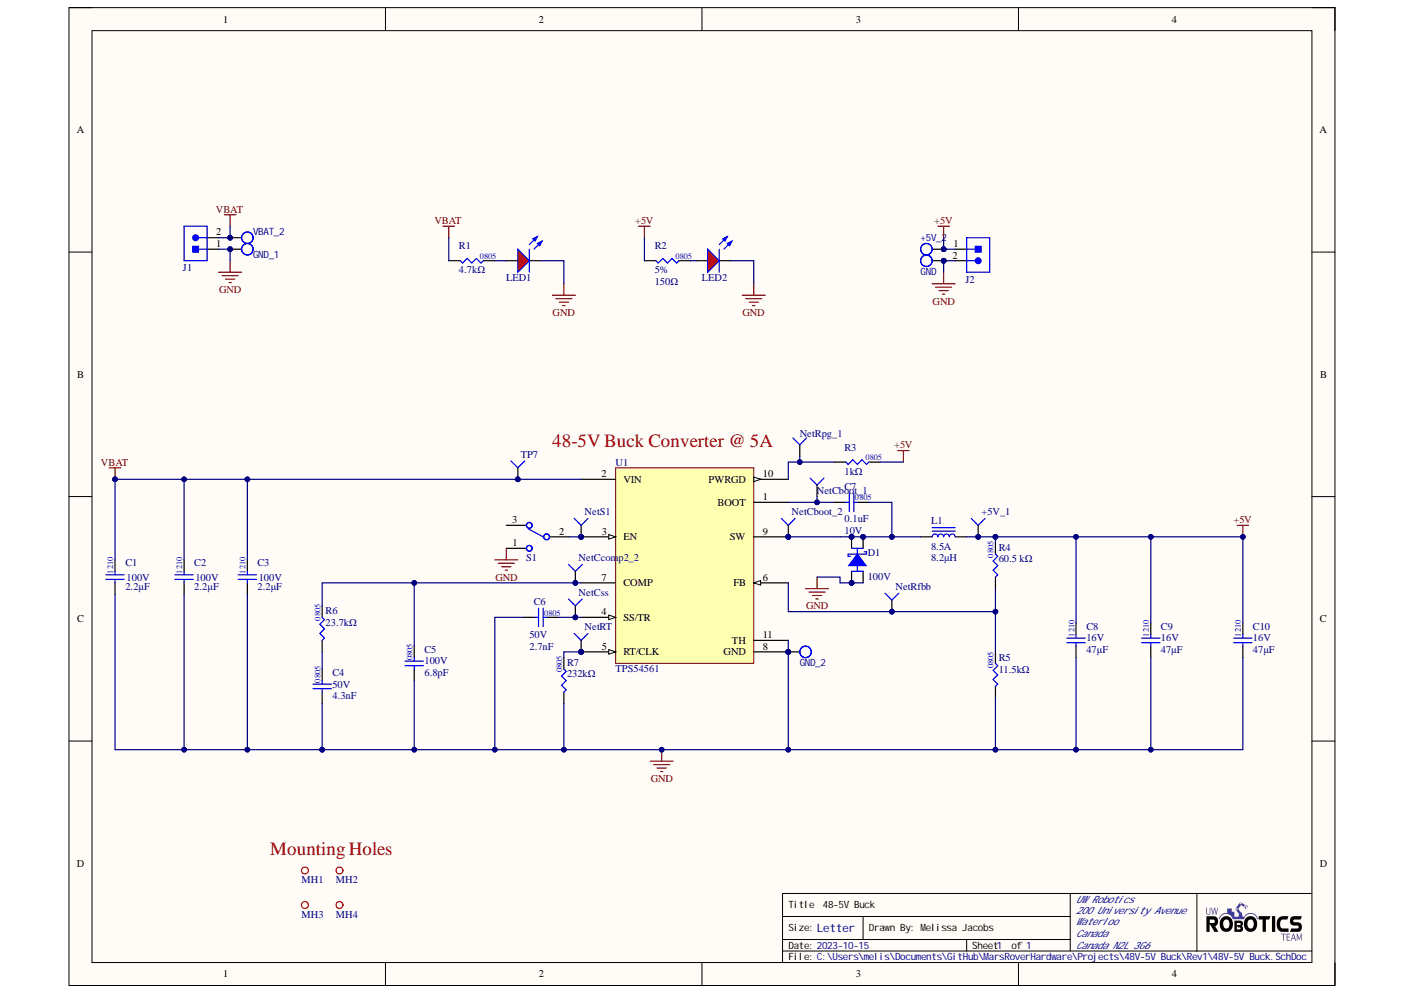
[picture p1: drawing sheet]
# Altium project 48V-5V Buck.PrjPcb
1 sheet, 44 parts. Net scope: global (net labels, ports and power ports of the same name join across sheets).
Board file: 48V-5V Buck.PcbDoc

## Sheet 48V-5V Buck.SchDoc: 48-5V Buck
size Letter; DrawnBy: Melissa Jacobs; Organization: UW Robotics; Address1: 200 University Avenue; Address2: Waterloo; Address3: Canada; Address4: Canada N2L 3G6; Revision: 1; SheetNumber: 1; SheetTotal: 1

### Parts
+5V_1  TESTPOINT_1MM_CIRCLE  [TESTPOINT_CIRCLE_1MM]  (value not drawn)  (no BOM)
+5V_2  TESTPOINT_LOOP  [TESTPOINT_LOOP]  (value not drawn)
C1  value 2.2μF  Voltage Rating: 100V  [CAPC3225X270N]  (hidden comment: CAP_2.2uF_100V_1210_1)
C2  value 2.2μF  Voltage Rating: 100V  [CAPC3225X270N]  (hidden comment: CAP_2.2uF_100V_1210_1)
C3  value 2.2μF  Voltage Rating: 100V  [CAPC3225X270N]  (hidden comment: CAP_2.2uF_100V_1210_1)
C4  value 4.3nF  Voltage Rating: 50V  [CAP2012]  (hidden comment: CAP_4.3nF_50V_0805)
C5  value 6.8pF  Voltage Rating: 100V  [CAP2012]  (hidden comment: CAP_6.8pF_100V_0805_0.1pF)
C6  value 2.7nF  Voltage Rating: 50V  [CAP0805]  (hidden comment: CAP_2.7nF_50V_0805)
C7  value 0.1uF  Voltage Rating: 10V  [CAP0805]  (hidden comment: CAP_0.1uF_10V_0805)
C8  value 47μF  Voltage Rating: 16V  [CAPC3225X270N]  (hidden comment: CAP_47uF_16V_1210)
C9  value 47μF  Voltage Rating: 16V  [CAPC3225X270N]  (hidden comment: CAP_47uF_16V_1210)
C10  value 47μF  Voltage Rating: 16V  [CAPC3225X270N]  (hidden comment: CAP_47uF_16V_1210)
D1  Vr (Max): 100V  [D-PAK]  (hidden comment: DIO_SCHOTTKY_100V_5.5A)
GND  TESTPOINT_LOOP  [TESTPOINT_LOOP]  (value not drawn)
GND_1  TESTPOINT_LOOP  [TESTPOINT_LOOP]  (value not drawn)
GND_2  TESTPOINT_LOOP  [TESTPOINT_LOOP]  (value not drawn)
J1  CON_2POS_SCREW_TERM  [1935161]  (value not drawn)
J2  CON_2POS_SCREW_TERM  [1935161]  (value not drawn)
L1  value 8.2μH  Current Rating: 8.5A  [IND_8.2uH_8.5A]  (hidden comment: IND_8.2uH_8.5A)
LED1  LED_RED  [LED_0805_RED]  (value not drawn)
LED2  LED_RED  [LED_0805_RED]  (value not drawn)
MH1  MOUNTING_HOLE_M3_GIMBAL_REV2  [MOUNTING_HOLE_3mm_GIMBAL_REV2]  (value not drawn)  (no BOM)
MH2  MOUNTING_HOLE_M3_GIMBAL_REV2  [MOUNTING_HOLE_3mm_GIMBAL_REV2]  (value not drawn)  (no BOM)
MH3  MOUNTING_HOLE_M3_GIMBAL_REV2  [MOUNTING_HOLE_3mm_GIMBAL_REV2]  (value not drawn)  (no BOM)
MH4  MOUNTING_HOLE_M3_GIMBAL_REV2  [MOUNTING_HOLE_3mm_GIMBAL_REV2]  (value not drawn)  (no BOM)
NetCboot_1  TESTPOINT_1MM_CIRCLE  [TESTPOINT_CIRCLE_1MM]  (value not drawn)  (no BOM)
NetCboot_2  TESTPOINT_1MM_CIRCLE  [TESTPOINT_CIRCLE_1MM]  (value not drawn)  (no BOM)
NetCcomp2_2  TESTPOINT_1MM_CIRCLE  [TESTPOINT_CIRCLE_1MM]  (value not drawn)  (no BOM)
NetCss  TESTPOINT_1MM_CIRCLE  [TESTPOINT_CIRCLE_1MM]  (value not drawn)  (no BOM)
NetRfbb  TESTPOINT_1MM_CIRCLE  [TESTPOINT_CIRCLE_1MM]  (value not drawn)  (no BOM)
NetRpg_1  TESTPOINT_1MM_CIRCLE  [TESTPOINT_CIRCLE_1MM]  (value not drawn)  (no BOM)
NetRT  TESTPOINT_1MM_CIRCLE  [TESTPOINT_CIRCLE_1MM]  (value not drawn)  (no BOM)
NetS1  TESTPOINT_1MM_CIRCLE  [TESTPOINT_CIRCLE_1MM]  (value not drawn)  (no BOM)
R1  value 4.7kΩ  [RES0805]  (hidden comment: RES_4.7kΩ_0805_5%)
R2  value 150Ω  Tolerance: 5%  [RES0805]  (hidden comment: RES_150Ω_0805_5%)
R3  value 1kΩ  [RES0805]  (hidden comment: RES_1kΩ_0805_1%)
R4  value 60.5 kΩ  [RES0805]  (hidden comment: RES_60.4kΩ_0805_1%)
R5  value 11.5kΩ  [RES0805]  (hidden comment: RES_11.5kΩ_0805_0.1%)
R6  value 23.7kΩ  [RES0805]  (hidden comment: RES_23.7kΩ_0805_1%)
R7  value 232kΩ  [RES0805]  (hidden comment: RES_232kΩ_0805_1%)
S1  SW_SLIDE_TOGGLE  [SW_SLIDE_TOGGLE]  (value not drawn)
TP7  TESTPOINT_1MM_CIRCLE  [TESTPOINT_CIRCLE_1MM]  (value not drawn)  (no BOM)
U1  TPS54561  [BUCK_TPS54561DPRR]
VBAT_2  TESTPOINT_LOOP  [TESTPOINT_LOOP]  (value not drawn)

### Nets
+5V: +5V_1.1(=value) +5V_2.1 C8.2 C9.2 C10.2 J2.1 L1.2 R2.1 R3.2 R4.2
GND: C1.1 C2.1 C3.1 C4.1 C5.1 C6.1 C8.1 C9.1 C10.1 D1.1(Anode) D1.3 GND.1 GND_1.1 GND_2.1 J1.1 J2.2 LED1.2(K) LED2.2(K) R5.1 R7.1 S1.1 U1.8(GND) U1.11(TH)
VBAT: C1.2 C2.2 C3.2 J1.2 R1.1 TP7.1(=value) U1.2(VIN) VBAT_2.1
NetC4_2: C4.2 R6.1
NetC5_2: C5.2 NetCcomp2_2.1(=value) R6.2 U1.7(COMP)
NetC6_2: C6.2 NetCss.1(=value) U1.4(SS/TR)
NetC7_1: C7.1 NetCboot_1.1(=value) U1.1(BOOT)
NetC7_2: C7.2 D1.2(Cathode) D1.4 L1.1 NetCboot_2.1(=value) U1.9(SW)
NetLED1_1: LED1.1(A) R1.2
NetLED2_1: LED2.1(A) R2.2
NetNetRfbb_1: NetRfbb.1(=value) R4.1 R5.2 U1.6(FB)
NetNetRpg_1_1: NetRpg_1.1(=value) R3.1 U1.10(PWRGD)
NetNetRT_1: NetRT.1(=value) R7.2 U1.5(RT/CLK)
NetNetS1_1: NetS1.1(=value) S1.2 U1.3(EN)

Not connected (* = marked no-connect by the designer): S1 3

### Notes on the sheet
- (near NetRpg_1) 48-5V Buck Converter @ 5A
- Mounting Holes
